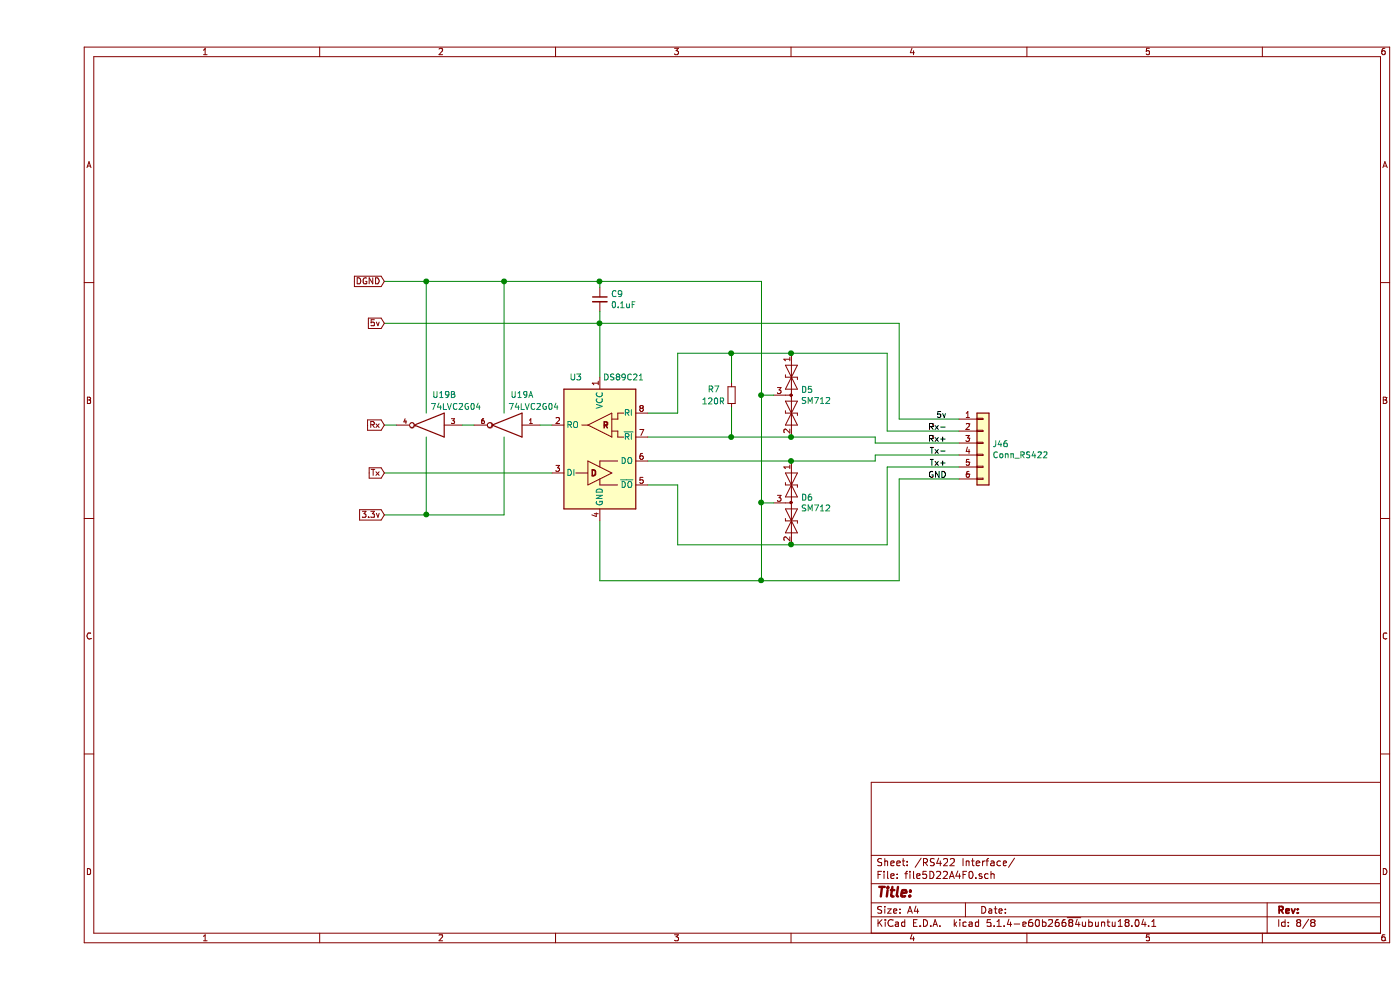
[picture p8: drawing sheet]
EESchema Schematic File Version 4
LIBS:DE10nano interface-cache
EELAYER 30 0
EELAYER END
$Descr A4 11693 8268
encoding utf-8
Sheet 8 8
Title ""
Date ""
Rev ""
Comp ""
Comment1 ""
Comment2 ""
Comment3 ""
Comment4 ""
$EndDescr
Text GLabel 2900 3950 0    50   Input ~ 0
Tx
Text GLabel 2900 3550 0    50   Input ~ 0
Rx
Text GLabel 2900 2700 0    50   Input ~ 0
5v
Wire Wire Line
	2900 3950 4300 3950
Wire Wire Line
	4700 2700 4700 3150
$Comp
L DE10nano-interface-rescue:C_Small-Device C9
U 1 1
P 4700 2500
F 0 "C9" H 4792 2546 50  0000 L CNN
F 1 "0.1uF" H 4792 2455 50  0000 L CNN
F 2 "Capacitor_SMD:C_0805_2012Metric_Pad1.15x1.40mm_HandSolder" H 4700 2500 50  0001 C CNN
F 3 "~" H 4700 2500 50  0001 C CNN
	1    4700 2500
	1    0    0    -1  
$EndComp
Text GLabel 2900 2350 0    50   Input ~ 0
DGND
Wire Wire Line
	4700 2700 4700 2600
Connection ~ 4700 2700
Wire Wire Line
	4700 2350 4700 2400
Text Label 7600 3500 2    50   ~ 0
5v
$Comp
L DE10nano-interface-rescue:D_TVS_x2_AAC-Device D5
U 1 1
P 6300 3300
F 0 "D5" V 6254 3379 50  0000 L CNN
F 1 "SM712" V 6345 3379 50  0000 L CNN
F 2 "Package_TO_SOT_SMD:SOT-23" H 6150 3300 50  0001 C CNN
F 3 "~" H 6150 3300 50  0001 C CNN
	1    6300 3300
	0    1    1    0   
$EndComp
$Comp
L DE10nano-interface-rescue:D_TVS_x2_AAC-Device D6
U 1 1
P 6300 4200
F 0 "D6" V 6254 4279 50  0000 L CNN
F 1 "SM712" V 6345 4279 50  0000 L CNN
F 2 "Package_TO_SOT_SMD:SOT-23" H 6150 4200 50  0001 C CNN
F 3 "~" H 6150 4200 50  0001 C CNN
	1    6300 4200
	0    1    1    0   
$EndComp
Wire Wire Line
	6050 3300 6150 3300
Wire Wire Line
	6150 4200 6050 4200
Wire Wire Line
	6050 4200 6050 3300
Connection ~ 6050 3300
Wire Wire Line
	6050 2350 6050 3300
Wire Wire Line
	7200 2700 7200 3500
Wire Wire Line
	7200 3500 7700 3500
Wire Wire Line
	4700 4350 4700 4850
Wire Wire Line
	6050 4200 6050 4850
Connection ~ 6050 4200
Wire Wire Line
	5350 2950 5350 3450
Wire Wire Line
	5350 3450 5100 3450
Wire Wire Line
	5100 4050 5350 4050
Wire Wire Line
	5350 4050 5350 4550
Wire Wire Line
	6050 2350 4700 2350
Wire Wire Line
	4700 4850 6050 4850
Connection ~ 6050 4850
Wire Wire Line
	6050 4850 7200 4850
$Comp
L DE10nano-interface-rescue:DS89C21-Interface_LineDriver U3
U 1 1
P 4700 3750
F 0 "U3" H 4500 4350 50  0000 C CNN
F 1 "DS89C21" H 4900 4350 50  0000 C CNN
F 2 "Package_SO:SOIC-8_3.9x4.9mm_P1.27mm" H 4700 3750 50  0001 C CIN
F 3 "http://www.ti.com/lit/ds/symlink/ds89c21.pdf" H 4700 3750 50  0001 C CNN
	1    4700 3750
	1    0    0    -1  
$EndComp
Connection ~ 4700 2350
Wire Wire Line
	4700 2700 7200 2700
Text GLabel 2900 4300 0    50   Input ~ 0
3.3v
Wire Wire Line
	2900 2700 4700 2700
$Comp
L DE10nano-interface-rescue:74LVC2G04-74xGxx U19
U 2 1
P 3250 3550
F 0 "U19" H 3100 3300 50  0000 C CNN
F 1 "74LVC2G04" H 3000 3400 50  0000 C CNN
F 2 "" H 3250 3550 50  0001 C CNN
F 3 "http://www.ti.com/lit/sg/scyt129e/scyt129e.pdf" H 3250 3550 50  0001 C CNN
	2    3250 3550
	-1   0    0    1   
$EndComp
$Comp
L DE10nano-interface-rescue:74LVC2G04-74xGxx U19
U 1 1
P 3900 3550
F 0 "U19" H 3750 3300 50  0000 C CNN
F 1 "74LVC2G04" H 3650 3400 50  0000 C CNN
F 2 "Package_TO_SOT_SMD:SOT-23-6" H 3900 3550 50  0001 C CNN
F 3 "http://www.ti.com/lit/sg/scyt129e/scyt129e.pdf" H 3900 3550 50  0001 C CNN
	1    3900 3550
	-1   0    0    1   
$EndComp
Wire Wire Line
	2900 3550 3000 3550
Wire Wire Line
	3550 3550 3650 3550
Wire Wire Line
	4200 3550 4300 3550
Wire Wire Line
	2900 2350 3250 2350
Wire Wire Line
	2900 4300 3250 4300
Wire Wire Line
	3900 4300 3900 3650
Wire Wire Line
	3250 3650 3250 4300
Connection ~ 3250 4300
Wire Wire Line
	3250 4300 3900 4300
Wire Wire Line
	3250 3450 3250 2350
Connection ~ 3250 2350
Wire Wire Line
	3900 3450 3900 2350
Wire Wire Line
	3250 2350 3900 2350
Connection ~ 3900 2350
Wire Wire Line
	3900 2350 4700 2350
Text Label 7600 4000 2    50   ~ 0
GND
Wire Wire Line
	7200 4000 7200 4850
Wire Wire Line
	7200 4000 7700 4000
Connection ~ 6300 2950
Wire Wire Line
	7100 2950 6300 2950
Connection ~ 6300 3650
Wire Wire Line
	7000 3800 7000 3850
Connection ~ 6300 3850
Wire Wire Line
	7000 3850 6300 3850
Connection ~ 6300 4550
Wire Wire Line
	6300 4550 7100 4550
Wire Wire Line
	7100 3900 7100 4550
Wire Wire Line
	6300 3650 7000 3650
Wire Wire Line
	7000 3700 7000 3650
Wire Wire Line
	7100 2950 7100 3600
Text Label 7600 3600 2    50   ~ 0
Rx-
Text Label 7600 3700 2    50   ~ 0
Rx+
Text Label 7600 3800 2    50   ~ 0
Tx-
Text Label 7600 3900 2    50   ~ 0
Tx+
Wire Wire Line
	7700 3900 7100 3900
Wire Wire Line
	7100 3600 7700 3600
Wire Wire Line
	7700 3800 7000 3800
Wire Wire Line
	7700 3700 7000 3700
$Comp
L DE10nano-interface-rescue:Conn_01x06-Connector_Generic J46
U 1 1
P 7900 3700
F 0 "J46" H 7979 3692 50  0000 L CNN
F 1 "Conn_RS422" H 7979 3601 50  0000 L CNN
F 2 "Connector_Phoenix_MC:PhoenixContact_MC_1,5_6-G-3.81_1x06_P3.81mm_Horizontal" H 7900 3700 50  0001 C CNN
F 3 "" H 7900 3700 50  0001 C CNN
	1    7900 3700
	1    0    0    -1  
$EndComp
Wire Wire Line
	5800 3650 5100 3650
Wire Wire Line
	5800 3650 6300 3650
Connection ~ 5800 3650
Wire Wire Line
	5800 3400 5800 3650
Wire Wire Line
	5800 2950 5350 2950
Wire Wire Line
	5800 2950 6300 2950
Connection ~ 5800 2950
Wire Wire Line
	5800 3200 5800 2950
$Comp
L DE10nano-interface-rescue:R_Small-Device R7
U 1 1
P 5800 3300
F 0 "R7" H 5600 3350 50  0000 L CNN
F 1 "120R" H 5550 3250 50  0000 L CNN
F 2 "Resistor_SMD:R_0805_2012Metric_Pad1.15x1.40mm_HandSolder" H 5800 3300 50  0001 C CNN
F 3 "~" H 5800 3300 50  0001 C CNN
	1    5800 3300
	1    0    0    -1  
$EndComp
Wire Wire Line
	5350 4550 6300 4550
Wire Wire Line
	5100 3850 6300 3850
$EndSCHEMATC
